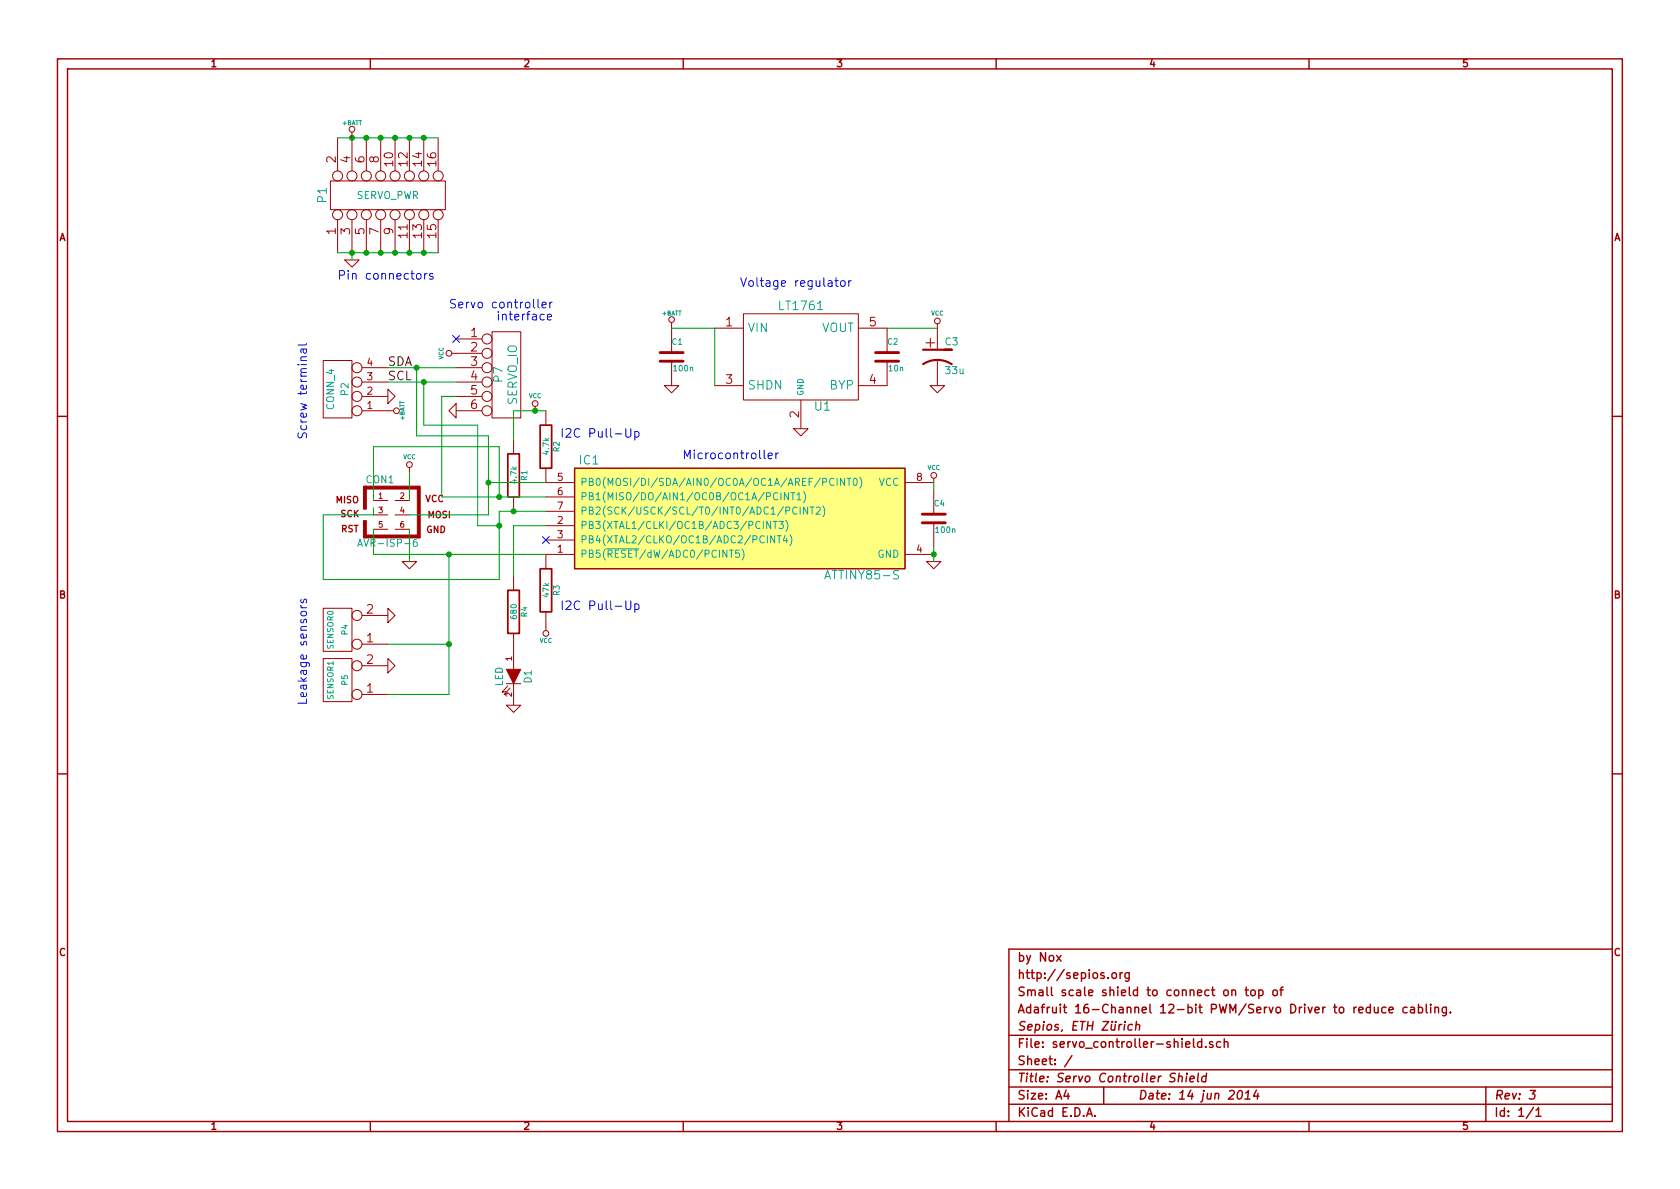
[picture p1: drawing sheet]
EESchema Schematic File Version 2
LIBS:power
LIBS:device
LIBS:transistors
LIBS:conn
LIBS:linear
LIBS:regul
LIBS:74xx
LIBS:cmos4000
LIBS:adc-dac
LIBS:memory
LIBS:xilinx
LIBS:special
LIBS:microcontrollers
LIBS:dsp
LIBS:microchip
LIBS:analog_switches
LIBS:motorola
LIBS:texas
LIBS:intel
LIBS:audio
LIBS:interface
LIBS:digital-audio
LIBS:philips
LIBS:display
LIBS:cypress
LIBS:siliconi
LIBS:opto
LIBS:atmel
LIBS:contrib
LIBS:valves
EELAYER 27 0
EELAYER END
$Descr A4 11693 8268
encoding utf-8
Sheet 1 1
Title "Servo Controller Shield"
Date "14 jun 2014"
Rev "3"
Comp "Sepios, ETH Zürich"
Comment1 "Adafruit 16-Channel 12-bit PWM/Servo Driver to reduce cabling."
Comment2 "Small scale shield to connect on top of"
Comment3 "http://sepios.org"
Comment4 "by Nox"
$EndDescr
$Comp
L LT1761 U1
U 1 1
P 5575 2475
F 0 "U1" H 5725 2125 60  0000 C CNN
F 1 "LT1761" H 5575 2825 60  0000 C CNN
F 2 "~" H 5575 2475 60  0000 C CNN
F 3 "~" H 5575 2475 60  0000 C CNN
	1    5575 2475
	1    0    0    -1  
$EndComp
$Comp
L ATTINY85-S IC1
U 1 1
P 5150 3600
F 0 "IC1" H 4100 4000 60  0000 C CNN
F 1 "ATTINY85-S" H 6000 3200 60  0000 C CNN
F 2 "SO8-200" H 4250 3200 60  0001 C CNN
F 3 "" H 5150 3600 60  0000 C CNN
	1    5150 3600
	1    0    0    -1  
$EndComp
$Comp
L +BATT #PWR01
U 1 1
P 2700 2850
F 0 "#PWR01" H 2700 2800 20  0001 C CNN
F 1 "+BATT" H 2700 2950 30  0000 C CNN
F 2 "" H 2700 2850 60  0000 C CNN
F 3 "" H 2700 2850 60  0000 C CNN
	1    2700 2850
	0    1    1    0   
$EndComp
$Comp
L GND #PWR02
U 1 1
P 2700 2750
F 0 "#PWR02" H 2700 2750 30  0001 C CNN
F 1 "GND" H 2700 2680 30  0001 C CNN
F 2 "" H 2700 2750 60  0000 C CNN
F 3 "" H 2700 2750 60  0000 C CNN
	1    2700 2750
	0    -1   -1   0   
$EndComp
$Comp
L R R3
U 1 1
P 3800 4100
F 0 "R3" V 3880 4100 40  0000 C CNN
F 1 "47k" V 3807 4101 40  0000 C CNN
F 2 "~" V 3730 4100 30  0000 C CNN
F 3 "~" H 3800 4100 30  0000 C CNN
	1    3800 4100
	1    0    0    -1  
$EndComp
$Comp
L VCC #PWR03
U 1 1
P 6525 2275
F 0 "#PWR03" H 6525 2375 30  0001 C CNN
F 1 "VCC" H 6525 2375 30  0000 C CNN
F 2 "" H 6525 2275 60  0000 C CNN
F 3 "" H 6525 2275 60  0000 C CNN
	1    6525 2275
	1    0    0    -1  
$EndComp
$Comp
L +BATT #PWR04
U 1 1
P 4675 2275
F 0 "#PWR04" H 4675 2225 20  0001 C CNN
F 1 "+BATT" H 4675 2375 30  0000 C CNN
F 2 "" H 4675 2275 60  0000 C CNN
F 3 "" H 4675 2275 60  0000 C CNN
	1    4675 2275
	1    0    0    -1  
$EndComp
$Comp
L C C2
U 1 1
P 6175 2475
F 0 "C2" H 6175 2575 40  0000 L CNN
F 1 "10n" H 6181 2390 40  0000 L CNN
F 2 "~" H 6213 2325 30  0000 C CNN
F 3 "~" H 6175 2475 60  0000 C CNN
	1    6175 2475
	1    0    0    -1  
$EndComp
$Comp
L GND #PWR05
U 1 1
P 5575 2975
F 0 "#PWR05" H 5575 2975 30  0001 C CNN
F 1 "GND" H 5575 2905 30  0001 C CNN
F 2 "" H 5575 2975 60  0000 C CNN
F 3 "" H 5575 2975 60  0000 C CNN
	1    5575 2975
	1    0    0    -1  
$EndComp
$Comp
L CP1 C3
U 1 1
P 6525 2475
F 0 "C3" H 6575 2575 50  0000 L CNN
F 1 "33u" H 6575 2375 50  0000 L CNN
F 2 "~" H 6525 2475 60  0000 C CNN
F 3 "~" H 6525 2475 60  0000 C CNN
	1    6525 2475
	1    0    0    -1  
$EndComp
$Comp
L GND #PWR06
U 1 1
P 6525 2675
F 0 "#PWR06" H 6525 2675 30  0001 C CNN
F 1 "GND" H 6525 2605 30  0001 C CNN
F 2 "" H 6525 2675 60  0000 C CNN
F 3 "" H 6525 2675 60  0000 C CNN
	1    6525 2675
	1    0    0    -1  
$EndComp
$Comp
L C C4
U 1 1
P 6500 3600
F 0 "C4" H 6500 3700 40  0000 L CNN
F 1 "100n" H 6506 3515 40  0000 L CNN
F 2 "~" H 6538 3450 30  0000 C CNN
F 3 "~" H 6500 3600 60  0000 C CNN
	1    6500 3600
	1    0    0    -1  
$EndComp
$Comp
L GND #PWR07
U 1 1
P 6500 3900
F 0 "#PWR07" H 6500 3900 30  0001 C CNN
F 1 "GND" H 6500 3830 30  0001 C CNN
F 2 "" H 6500 3900 60  0000 C CNN
F 3 "" H 6500 3900 60  0000 C CNN
	1    6500 3900
	1    0    0    -1  
$EndComp
$Comp
L VCC #PWR08
U 1 1
P 6500 3350
F 0 "#PWR08" H 6500 3450 30  0001 C CNN
F 1 "VCC" H 6500 3450 30  0000 C CNN
F 2 "" H 6500 3350 60  0000 C CNN
F 3 "" H 6500 3350 60  0000 C CNN
	1    6500 3350
	1    0    0    -1  
$EndComp
$Comp
L C C1
U 1 1
P 4675 2475
F 0 "C1" H 4675 2575 40  0000 L CNN
F 1 "100n" H 4681 2390 40  0000 L CNN
F 2 "~" H 4713 2325 30  0000 C CNN
F 3 "~" H 4675 2475 60  0000 C CNN
	1    4675 2475
	1    0    0    -1  
$EndComp
$Comp
L GND #PWR09
U 1 1
P 4675 2675
F 0 "#PWR09" H 4675 2675 30  0001 C CNN
F 1 "GND" H 4675 2605 30  0001 C CNN
F 2 "" H 4675 2675 60  0000 C CNN
F 3 "" H 4675 2675 60  0000 C CNN
	1    4675 2675
	1    0    0    -1  
$EndComp
$Comp
L VCC #PWR010
U 1 1
P 3800 4350
F 0 "#PWR010" H 3800 4450 30  0001 C CNN
F 1 "VCC" H 3800 4450 30  0000 C CNN
F 2 "" H 3800 4350 60  0000 C CNN
F 3 "" H 3800 4350 60  0000 C CNN
	1    3800 4350
	-1   0    0    1   
$EndComp
$Comp
L AVR-ISP-6 CON1
U 1 1
P 2725 3575
F 0 "CON1" H 2645 3815 50  0000 C CNN
F 1 "AVR-ISP-6" H 2485 3345 50  0000 L BNN
F 2 "AVR-ISP-6" V 2205 3615 50  0001 C CNN
F 3 "" H 2725 3575 60  0000 C CNN
	1    2725 3575
	1    0    0    -1  
$EndComp
$Comp
L VCC #PWR011
U 1 1
P 2850 3275
F 0 "#PWR011" H 2850 3375 30  0001 C CNN
F 1 "VCC" H 2850 3375 30  0000 C CNN
F 2 "" H 2850 3275 60  0000 C CNN
F 3 "" H 2850 3275 60  0000 C CNN
	1    2850 3275
	1    0    0    -1  
$EndComp
$Comp
L GND #PWR012
U 1 1
P 2850 3900
F 0 "#PWR012" H 2850 3900 30  0001 C CNN
F 1 "GND" H 2850 3830 30  0001 C CNN
F 2 "" H 2850 3900 60  0000 C CNN
F 3 "" H 2850 3900 60  0000 C CNN
	1    2850 3900
	1    0    0    -1  
$EndComp
$Comp
L CONN_2 P4
U 1 1
P 2350 4375
F 0 "P4" V 2300 4375 40  0000 C CNN
F 1 "SENSOR0" V 2400 4375 40  0000 C CNN
F 2 "" H 2350 4375 60  0000 C CNN
F 3 "" H 2350 4375 60  0000 C CNN
	1    2350 4375
	-1   0    0    1   
$EndComp
$Comp
L GND #PWR013
U 1 1
P 2700 4275
F 0 "#PWR013" H 2700 4275 30  0001 C CNN
F 1 "GND" H 2700 4205 30  0001 C CNN
F 2 "" H 2700 4275 60  0000 C CNN
F 3 "" H 2700 4275 60  0000 C CNN
	1    2700 4275
	0    -1   -1   0   
$EndComp
$Comp
L CONN_6 P7
U 1 1
P 3525 2600
F 0 "P7" V 3475 2600 60  0000 C CNN
F 1 "SERVO_IO" V 3575 2600 60  0000 C CNN
F 2 "" H 3525 2600 60  0000 C CNN
F 3 "" H 3525 2600 60  0000 C CNN
	1    3525 2600
	1    0    0    -1  
$EndComp
$Comp
L VCC #PWR015
U 1 1
P 3175 2450
F 0 "#PWR015" H 3175 2550 30  0001 C CNN
F 1 "VCC" H 3175 2550 30  0000 C CNN
F 2 "" H 3175 2450 60  0000 C CNN
F 3 "" H 3175 2450 60  0000 C CNN
	1    3175 2450
	0    -1   -1   0   
$EndComp
$Comp
L GND #PWR016
U 1 1
P 3175 2850
F 0 "#PWR016" H 3175 2850 30  0001 C CNN
F 1 "GND" H 3175 2780 30  0001 C CNN
F 2 "" H 3175 2850 60  0000 C CNN
F 3 "" H 3175 2850 60  0000 C CNN
	1    3175 2850
	0    1    1    0   
$EndComp
$Comp
L R R1
U 1 1
P 3575 3300
F 0 "R1" V 3655 3300 40  0000 C CNN
F 1 "4.7k" V 3582 3301 40  0000 C CNN
F 2 "~" V 3505 3300 30  0000 C CNN
F 3 "~" H 3575 3300 30  0000 C CNN
	1    3575 3300
	1    0    0    -1  
$EndComp
$Comp
L R R2
U 1 1
P 3800 3100
F 0 "R2" V 3880 3100 40  0000 C CNN
F 1 "4.7k" V 3807 3101 40  0000 C CNN
F 2 "~" V 3730 3100 30  0000 C CNN
F 3 "~" H 3800 3100 30  0000 C CNN
	1    3800 3100
	1    0    0    -1  
$EndComp
$Comp
L VCC #PWR017
U 1 1
P 3725 2850
F 0 "#PWR017" H 3725 2950 30  0001 C CNN
F 1 "VCC" H 3725 2950 30  0000 C CNN
F 2 "" H 3725 2850 60  0000 C CNN
F 3 "" H 3725 2850 60  0000 C CNN
	1    3725 2850
	1    0    0    -1  
$EndComp
$Comp
L CONN_2 P5
U 1 1
P 2350 4725
F 0 "P5" V 2300 4725 40  0000 C CNN
F 1 "SENSOR1" V 2400 4725 40  0000 C CNN
F 2 "" H 2350 4725 60  0000 C CNN
F 3 "" H 2350 4725 60  0000 C CNN
	1    2350 4725
	-1   0    0    1   
$EndComp
$Comp
L GND #PWR018
U 1 1
P 2700 4625
F 0 "#PWR018" H 2700 4625 30  0001 C CNN
F 1 "GND" H 2700 4555 30  0001 C CNN
F 2 "" H 2700 4625 60  0000 C CNN
F 3 "" H 2700 4625 60  0000 C CNN
	1    2700 4625
	0    -1   -1   0   
$EndComp
NoConn ~ 3800 3750
$Comp
L LED D1
U 1 1
P 3575 4700
F 0 "D1" H 3575 4800 50  0000 C CNN
F 1 "LED" H 3575 4600 50  0000 C CNN
F 2 "~" H 3575 4700 60  0000 C CNN
F 3 "~" H 3575 4700 60  0000 C CNN
	1    3575 4700
	0    1    1    0   
$EndComp
$Comp
L R R4
U 1 1
P 3575 4250
F 0 "R4" V 3655 4250 40  0000 C CNN
F 1 "680" V 3582 4251 40  0000 C CNN
F 2 "~" V 3505 4250 30  0000 C CNN
F 3 "~" H 3575 4250 30  0000 C CNN
	1    3575 4250
	1    0    0    -1  
$EndComp
$Comp
L GND #PWR019
U 1 1
P 3575 4900
F 0 "#PWR019" H 3575 4900 30  0001 C CNN
F 1 "GND" H 3575 4830 30  0001 C CNN
F 2 "" H 3575 4900 60  0000 C CNN
F 3 "" H 3575 4900 60  0000 C CNN
	1    3575 4900
	1    0    0    -1  
$EndComp
$Comp
L CONN_4 P2
U 1 1
P 2350 2700
F 0 "P2" V 2300 2700 50  0000 C CNN
F 1 "CONN_4" V 2400 2700 50  0000 C CNN
F 2 "" H 2350 2700 60  0000 C CNN
F 3 "" H 2350 2700 60  0000 C CNN
	1    2350 2700
	-1   0    0    1   
$EndComp
Wire Wire Line
	4975 2675 4975 2275
Wire Wire Line
	4975 2275 4675 2275
Wire Wire Line
	6175 2275 6525 2275
Wire Wire Line
	6500 3350 6500 3400
Wire Wire Line
	6500 3800 6500 3900
Connection ~ 6500 3850
Wire Wire Line
	2850 3475 2850 3275
Wire Wire Line
	2850 3675 2850 3900
Wire Wire Line
	3400 3575 2850 3575
Wire Wire Line
	2600 3675 2600 3850
Wire Wire Line
	2600 3850 3800 3850
Wire Wire Line
	2600 3525 2600 3575
Wire Wire Line
	2600 3575 2250 3575
Wire Wire Line
	2250 3575 2250 4025
Wire Wire Line
	2250 4025 3475 4025
Wire Wire Line
	3475 4025 3475 3550
Wire Wire Line
	2600 3475 2600 3100
Wire Wire Line
	3475 3100 3475 3450
Wire Wire Line
	3075 3450 3800 3450
Wire Wire Line
	2600 3100 3475 3100
Wire Wire Line
	2700 4475 3125 4475
Wire Wire Line
	3125 3850 3125 4825
Connection ~ 3125 3850
Wire Wire Line
	2700 2650 3175 2650
Wire Wire Line
	2900 2550 2900 3025
Wire Wire Line
	2700 2550 3175 2550
Wire Wire Line
	3075 2750 3175 2750
Wire Wire Line
	3400 3025 3400 3575
Wire Wire Line
	3400 3350 3800 3350
Connection ~ 3400 3350
Connection ~ 3475 3650
Wire Wire Line
	3475 3650 3325 3650
Wire Wire Line
	3325 3650 3325 2950
Wire Wire Line
	3575 3050 3575 2850
Wire Wire Line
	3575 2850 3800 2850
Connection ~ 3725 2850
Wire Wire Line
	3075 2750 3075 3450
Connection ~ 3475 3450
Wire Wire Line
	3125 4825 2700 4825
Connection ~ 3125 4475
Wire Wire Line
	3475 3550 3800 3550
Connection ~ 3575 3550
Wire Wire Line
	3800 3650 3575 3650
Wire Wire Line
	3575 3650 3575 4000
Wire Wire Line
	2900 3025 3400 3025
Wire Wire Line
	2950 2650 2950 2950
Wire Wire Line
	2950 2950 3325 2950
Connection ~ 2950 2650
Connection ~ 2900 2550
$Comp
L CONN_8X2 P1
U 1 1
P 2700 1350
F 0 "P1" H 2700 1800 60  0000 C CNN
F 1 "SERVO_PWR" V 2700 1350 50  0000 C CNN
F 2 "" H 2700 1350 60  0000 C CNN
F 3 "" H 2700 1350 60  0000 C CNN
	1    2700 1350
	0    -1   -1   0   
$EndComp
Wire Wire Line
	2350 1750 3050 1750
Connection ~ 2450 1750
Connection ~ 2550 1750
Connection ~ 2650 1750
Connection ~ 2750 1750
Connection ~ 2850 1750
Connection ~ 2950 1750
Wire Wire Line
	2350 950  3050 950 
Connection ~ 2450 950 
Connection ~ 2550 950 
Connection ~ 2650 950 
Connection ~ 2750 950 
Connection ~ 2850 950 
Connection ~ 2950 950 
$Comp
L GND #PWR020
U 1 1
P 2450 1800
F 0 "#PWR020" H 2450 1800 30  0001 C CNN
F 1 "GND" H 2450 1730 30  0001 C CNN
F 2 "" H 2450 1800 60  0000 C CNN
F 3 "" H 2450 1800 60  0000 C CNN
	1    2450 1800
	1    0    0    -1  
$EndComp
Wire Wire Line
	2450 1750 2450 1800
$Comp
L +BATT #PWR021
U 1 1
P 2450 950
F 0 "#PWR021" H 2450 900 20  0001 C CNN
F 1 "+BATT" H 2450 1050 30  0000 C CNN
F 2 "" H 2450 950 60  0000 C CNN
F 3 "" H 2450 950 60  0000 C CNN
	1    2450 950 
	1    0    0    -1  
$EndComp
NoConn ~ 3175 2350
Text Label 2700 2650 0    60   ~ 0
SCL
Text Label 2700 2550 0    60   ~ 0
SDA
Text Notes 3900 4250 0    60   ~ 0
I2C Pull-Up
Text Notes 3900 3050 0    60   ~ 0
I2C Pull-Up
Text Notes 4750 3200 0    60   ~ 0
Microcontroller
Text Notes 5150 2000 0    60   ~ 0
Voltage regulator
Text Notes 2350 1950 0    60   ~ 0
Pin connectors
Text Notes 2150 3050 1    60   ~ 0
Screw terminal
Text Notes 2150 4900 1    60   ~ 0
Leakage sensors
Text Notes 3850 2150 2    60   ~ 0
Servo controller\ninterface
$EndSCHEMATC
